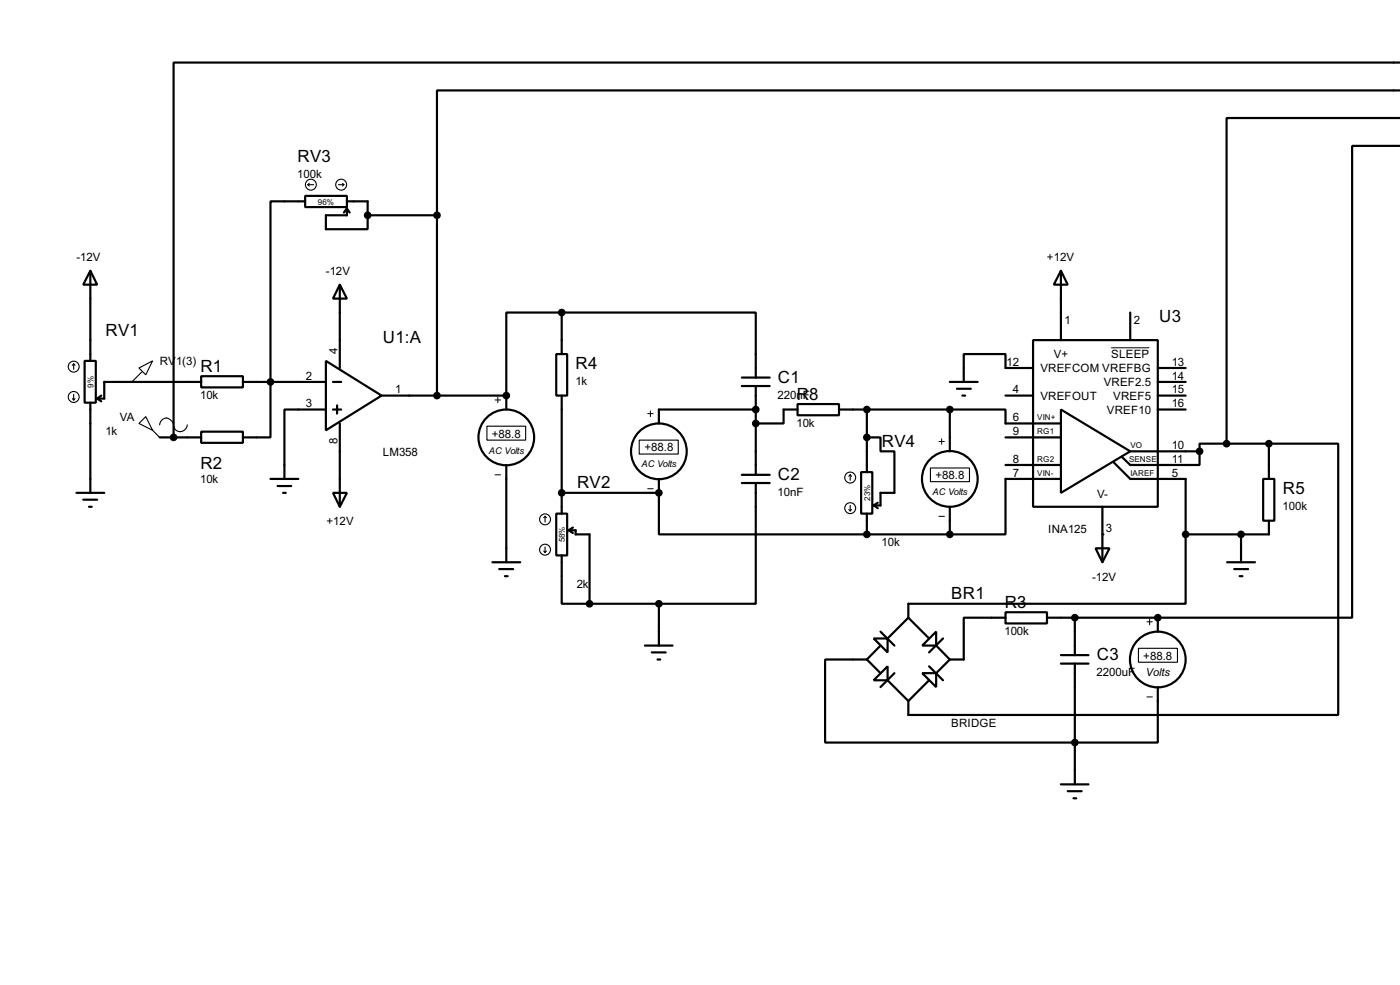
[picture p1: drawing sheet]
<svg xmlns="http://www.w3.org/2000/svg" width="256mm" height="180mm" viewBox="0 0 256 180" stroke-linecap="round" stroke-linejoin="round" font-family="sans-serif">
<g fill="none" stroke="#000" stroke-width=".4">
<path d="M256.5 11.5h-224.7v68.6M256.5 16.6h-176.4v22.8M55.9 35.9h7.7v2h-7.7zM55.9 36.9h-6.3v43.2h-5.1M63.6 38.2v1.2h-3.9v2.6h7.7v-2.6M63.6 36.9h3.8v2.5M63.6 38.2l.5 .7M63.6 38.2l-.6 .7M67.4 39.4h12.7M80.1 39.4v33M256.5 21.6h-31.8v59.6M256.5 26.7h-8.8v86.4h-35.6"/>
<path d="M16.6 49.6l1.2 2.5h-2.5zM16.6 49.6v16.5M62.3 52.1l1.3 2.6h-2.6zM62.3 52.1v15.3M102.9 57.2h35.6v11.9M102.9 57.2h-10.1v15.2M102.9 57.2v7.6M194.4 49.6l1.2 2.5h-2.5zM194.4 49.6v12.7M207.1 57.2v5.1M15.5 66.1h2.1v7.6h-2.1zM16.6 73.7v16.5"/>
<path d="M17.8 73l.8 .5M18.6 72.4l-.8 .6M36.9 68.9h7.6v2h-7.6zM36.9 79h7.6v2.1h-7.6zM36.9 69.9h-17.8v3.1h-1.3M44.5 69.9h15.2M59.7 66.1l10.2 6.3-10.2 6.4zM59.7 75h-7.6v12.7M61 69.9h1.5M61 75h1.5M61.8 74.2v1.5M62.3 77.5v15.3"/>
<path d="M69.9 72.4h22.9M92.8 72.4v2.6M101.9 64.8h2v7.6h-2zM102.9 72.4v21.6M135.9 69.1h5.1M135.9 70.7h5.1M138.5 75h-17.8v2.5M138.5 70.7v16.2M146.1 74h7.6v2h-7.6zM146.1 75h-2.5v2.5h-5.1M153.7 75h20.3M158.8 75v11.4"/>
<path d="M174 75h10.2v2.5h10.2M174 69.9h5.1M174 75v7.6M175.3 71.2h2.6M176.3 72.4h.5M184.2 72.4h5.1M189.3 62.3h22.8v30.5h-22.8zM189.3 67.4h-5.1v-2.6h-7.6v5.1M194.4 75l12.7 7.6-12.7 7.6zM212.1 69.9h5.1M212.1 75h5.1M212.1 72.4h5.1"/>
<path d="M212.1 67.4h5.1M14 90.2h5.1M15.3 91.5h2.5M16.3 92.8h.5M29.3 80.1h7.6M49.6 87.7h5.1M50.9 89h2.5M51.9 90.2h.5M61 90.2h2.6l-1.3 2.6zM92.8 85.1v17.8M101.9 94h2v7.7h-2zM102.9 90.2h17.8"/>
<path d="M104.2 97.1h1.3v.7h2.5v12.7M104.2 97.1l.8 .5M105 96.6l-.8 .5M120.7 90.2v7.6h38.1M120.7 87.7v2.5M135.9 88.4h5.1M135.9 86.9h5.1M138.5 88.4v22.1h-17.8M157.8 86.4h2v7.6h-2zM158.8 80.1h2.5v2.5h2.6v7.6h-2.6v2.3h-1.2M158.8 94v3.8M158.8 97.8h15.2"/>
<path d="M160.1 92.5l.7 .5M160.8 92l-.7 .5M174 92.8v5M184.2 80.1h10.2M184.2 85.1h10.2M194.4 87.7h-10.2v10.1h-10.2M202 92.8v10.1M204 84.6l3.1 3.1h10.1v10.1M207.1 82.6h12.7M217.2 97.8v12.7h-50.8v2.6M219.8 82.6v2.5h-12.7l-1.6-1.5M224.7 81.2h-4.9v1.4"/>
<path d="M224.7 81.2h7.8M227.4 97.8v5.1M231.4 87.7h2.1v7.6h-2.1zM232.5 81.2h12.7v49.7h-78.8v-2.6M232.5 95.3v2.5h-15.3M232.5 81.2v6.5M90.2 102.9h5.1M91.5 104.2h2.5M92.5 105.5h.5M102.9 101.7v8.8h5.1M108 110.5h12.7M118.2 118.2h5"/>
<path d="M119.4 119.4h2.6M120.7 110.5v7.7M160.1 116.9h2.5v2.5zM161.3 115.6l2.6 2.6M161.3 118.2l-2.5 2.5M166.4 113.1l-3.8 3.8M166.4 113.1l3.8 3.8M169 118.2l2.5-2.6v2.6zM171.5 118.2l2.5 2.5M172.8 116.9l-2.6 2.5M184.2 112.1h7.6v2h-7.6zM184.2 113.1h-7.6v7.6h-2.6"/>
<path d="M191.8 113.1h20.3M194.4 119.9h5M196.9 113.1v6.8M200.7 100.4h2.6l-1.3 2.5zM212.1 113.1v2.5M224.8 102.9h5.1M226.1 104.2h2.6M227.1 105.5h.5M120.5 120.7h.5M158.8 120.7h-7.6v15.2h60.9v-10.1M158.8 120.7l2.5 2.5M162.6 122v2.5h-2.5z"/>
<path d="M162.6 124.5l3.8 3.8M163.9 123.2l-2.6 2.6M169 123.2h2.5v2.6zM170.2 122l2.6 2.5M170.2 124.5l-3.8 3.8M174 120.7l-2.5 2.5M194.4 121.5h5M196.9 121.5v22.1M194.4 143.6h5M195.6 144.8h2.6M196.7 146.1h.5"/>
<circle cx="92.7" cy="80.1" r="5.1"/>
<circle cx="120.7" cy="82.6" r="5.1"/>
<circle cx="174" cy="87.7" r="5.1"/>
<circle cx="212.1" cy="120.7" r="5.1"/>
</g>
<g fill="#000">
<circle cx="92.8" cy="72.4" r=".2"/>
<circle cx="138.5" cy="75" r=".2"/>
<circle cx="102.9" cy="90.2" r=".2"/>
<circle cx="120.7" cy="90.2" r=".2"/>
<circle cx="158.8" cy="97.8" r=".2"/>
<circle cx="202" cy="97.8" r=".2"/>
<circle cx="212.1" cy="113.1" r=".2"/>
</g>
<g fill="none" stroke="#000" stroke-width=".2">
<path d="M56.4 33.8h1.1M56.4 33.8l.3 .3M56.7 33.6l-.3 .2M62 33.8h1M62.8 33.6l.2 .2M63 33.8l-.2 .3M13.3 73l.2 .2M13.5 66.6l-.2 .3M13.5 66.6l.3 .3M13.5 66.6v1M13.5 72.2v1M13.8 73l-.3 .2"/>
<path d="M25.5 77.5l1.2-1.2 1.3 2.5zM25.5 67.4l2.5-1.3-1.3 2.5zM26 68.1l-1.8 1.8M28 78.8l1.3 1.3M29.3 77.8a1.25 1.25 0 0 1 1-1.3 1.25 1.25 0 0 1 1.4 .9 1.59 1.59 0 0 0 .9 1.5 1.32 1.32 0 0 0 1.7-1.1M89.2 78h7.1v2.6h-7.1zM99.9 94.5l-.3 .3M99.9 94.5l.2 .3M99.9 94.5v1.1M117.1 80.6h7.2v2.5h-7.2zM155.5 93.3l.3 .2M155.8 86.9l-.3 .3"/>
<path d="M155.8 86.9l.2 .3M155.8 86.9v1M155.8 92.5v1M156 93.3l-.2 .2M170.5 85.7h7.1v2.5h-7.1zM99.6 100.9l.3 .2M99.9 100.1v1M100.1 100.9l-.2 .2M208.6 118.7h7.1v2.5h-7.1z"/>
<circle cx="56.9" cy="33.8" r="1"/>
<circle cx="62.5" cy="33.8" r="1"/>
<circle cx="13.5" cy="67.1" r="1"/>
<circle cx="13.5" cy="72.7" r="1"/>
<circle cx="99.8" cy="95.1" r="1"/>
<circle cx="155.7" cy="87.4" r="1"/>
<circle cx="155.7" cy="93" r="1"/>
<circle cx="99.8" cy="100.6" r="1"/>
</g>
<g fill="none" stroke="#000" stroke-width=".18">
<path d="M90.7 73.2h1M91.2 72.7v1M118.7 75.7h1M119.2 75.2v1.1M203.6 63.7h7M90.7 86.9h1M118.7 89.5h1M172 80.8h1M172 94.5h1M172.5 80.3v1M210.1 113.8h1M210.6 113.3v1.1"/>
<path d="M210.1 127.6h1"/>
</g>
<g fill="#000" stroke="#000" stroke-width=".4">
<circle cx="67.3" cy="39.4" r=".5"/>
<circle cx="80" cy="39.4" r=".5"/>
<circle cx="102.9" cy="57.2" r=".5"/>
<circle cx="49.5" cy="69.9" r=".5"/>
<circle cx="80" cy="72.4" r=".5"/>
<circle cx="92.7" cy="72.4" r=".5"/>
<circle cx="138.4" cy="75" r=".5"/>
<circle cx="138.4" cy="77.5" r=".5"/>
<circle cx="158.8" cy="75" r=".5"/>
<circle cx="174" cy="75" r=".5"/>
<circle cx="31.8" cy="80.1" r=".5"/>
<circle cx="102.9" cy="90.2" r=".5"/>
<circle cx="120.7" cy="90.2" r=".5"/>
<circle cx="158.8" cy="97.8" r=".5"/>
<circle cx="158.8" cy="80.1" r=".5"/>
<circle cx="174" cy="97.8" r=".5"/>
<circle cx="217.2" cy="97.8" r=".5"/>
<circle cx="219.7" cy="82.6" r=".5"/>
<circle cx="224.7" cy="81.2" r=".5"/>
<circle cx="227.3" cy="97.8" r=".5"/>
<circle cx="232.4" cy="81.2" r=".5"/>
<circle cx="108" cy="110.5" r=".5"/>
<circle cx="120.7" cy="110.5" r=".5"/>
<circle cx="196.9" cy="113.1" r=".5"/>
<circle cx="212.1" cy="113.1" r=".5"/>
<circle cx="196.9" cy="135.9" r=".5"/>
</g>
<g font-size="3.5">
<text x="54.5" y="29.6">RV3</text>
<text x="212.4" y="58.9">U3</text>
<text x="19.4" y="61.4">RV1</text>
<text x="70.2" y="62.8">U1:A</text>
<text x="36.7" y="68.1">R1</text>
<text x="105.5" y="67.5">R4</text>
<text x="142.5" y="70.1">C1</text>
<text x="146" y="73.2">R8</text>
<text x="161.6" y="81.8">RV4</text>
<text x="36.7" y="85.9">R2</text>
<text x="105.7" y="89.4">RV2</text>
<text x="142.5" y="87.8">C2</text>
<text x="235" y="90.4">R5</text>
<text x="174.3" y="109.7">BR1</text>
<text x="184.1" y="111.3">R3</text>
<text x="201" y="120.9">C3</text>
</g>
<g font-size="2.4">
<text x="54.5" y="32.6">100k</text>
<text x="14" y="47.8">-12V</text>
<text x="191.8" y="47.8">+12V</text>
<text x="59.7" y="50.4">-12V</text>
<text x="195" y="59.3">1</text>
<text x="207.7" y="59.3">2</text>
<text x="61.9" y="64.8" transform="rotate(-90 61.9 64.8)">4</text>
<text x="193" y="65.6">V+</text>
<text x="203.6" y="65.6">SLEEP</text>
<text x="29.3" y="66.9">RV</text>
<text x="32.3" y="66.9">1(3)</text>
<text x="56.1" y="69.5">2</text>
<text x="72.4" y="72">1</text>
<text x="105.4" y="70.4">1k</text>
<text x="184.4" y="67">12</text>
<text x="185.6" y="72">4</text>
<text x="190.6" y="68.1">VREFCOM VREFBG</text>
<text x="202.2" y="70.7">VREF2.5</text>
<text x="214.7" y="67">13</text>
<text x="214.7" y="69.5">14</text>
<text x="214.7" y="72">15</text>
<text x="21.9" y="77.1">VA</text>
<text x="36.7" y="73.1">10k</text>
<text x="56.1" y="74.6">3</text>
<text x="142.5" y="73">220nF</text>
<text x="185.6" y="77.1">6</text>
<text x="190.6" y="73.2">VREFOUT</text>
<text x="202.8" y="75.8">VREF10</text>
<text x="203.9" y="73.2">VREF5</text>
<text x="214.7" y="74.6">16</text>
<text x="19.3" y="79.7">1k</text>
<text x="61.9" y="81.2" transform="rotate(-90 61.9 81.2)">8</text>
<text x="70.1" y="83.5">LM358</text>
<text x="90.1" y="80.1">+88.8</text>
<text x="118.1" y="82.6">+88.8</text>
<text x="145.9" y="78.2">10k</text>
<text x="185.6" y="79.7">9</text>
<text x="214.7" y="82.2">10</text>
<text x="36.7" y="88.4">10k</text>
<text x="171.4" y="87.7">+88.8</text>
<text x="185.6" y="84.7">8</text>
<text x="185.6" y="87.3">7</text>
<text x="214.7" y="84.7">11</text>
<text x="214.7" y="87.3">5</text>
<text x="142.5" y="90.8">10nF</text>
<text x="201" y="91.1">V-</text>
<text x="235" y="93.3">100k</text>
<text x="59.8" y="96.1">+12V</text>
<text x="161.5" y="100">10k</text>
<text x="192" y="97.5">INA125</text>
<text x="202.6" y="97.3">3</text>
<text x="105.7" y="107.7">2k</text>
<text x="200.1" y="106.3">-12V</text>
<text x="184" y="116.3">100k</text>
<text x="200.9" y="123.8">2200uF</text>
<text x="209.5" y="120.7">+88.8</text>
<text x="174.2" y="133.1">BRIDGE</text>
</g>
<text font-size="2.3" x="209.9" y="123.8">Volts</text>
<g font-size="1.9">
<text x="89.6" y="83">AC Volts</text>
<text x="117.5" y="85.5">AC Volts</text>
<text x="170.8" y="90.6">AC Volts</text>
</g>
<g font-size="1.7">
<text x="58.3" y="37.4">96%</text>
<text x="17.1" y="71" transform="rotate(-90 17.1 71)">9%</text>
<text x="190" y="76.9">VIN+</text>
<text x="190" y="79.5">RG1</text>
<text x="207.1" y="82">VO</text>
<text x="190" y="84.6">RG2</text>
<text x="190" y="87.1">VIN-</text>
<text x="206.8" y="84.6">SENSE</text>
<text x="207.1" y="87.1">IAREF</text>
<text x="159.4" y="91.7" transform="rotate(-90 159.4 91.7)">23%</text>
<text x="103.5" y="99.3" transform="rotate(-90 103.5 99.3)">58%</text>
</g>
</svg>
